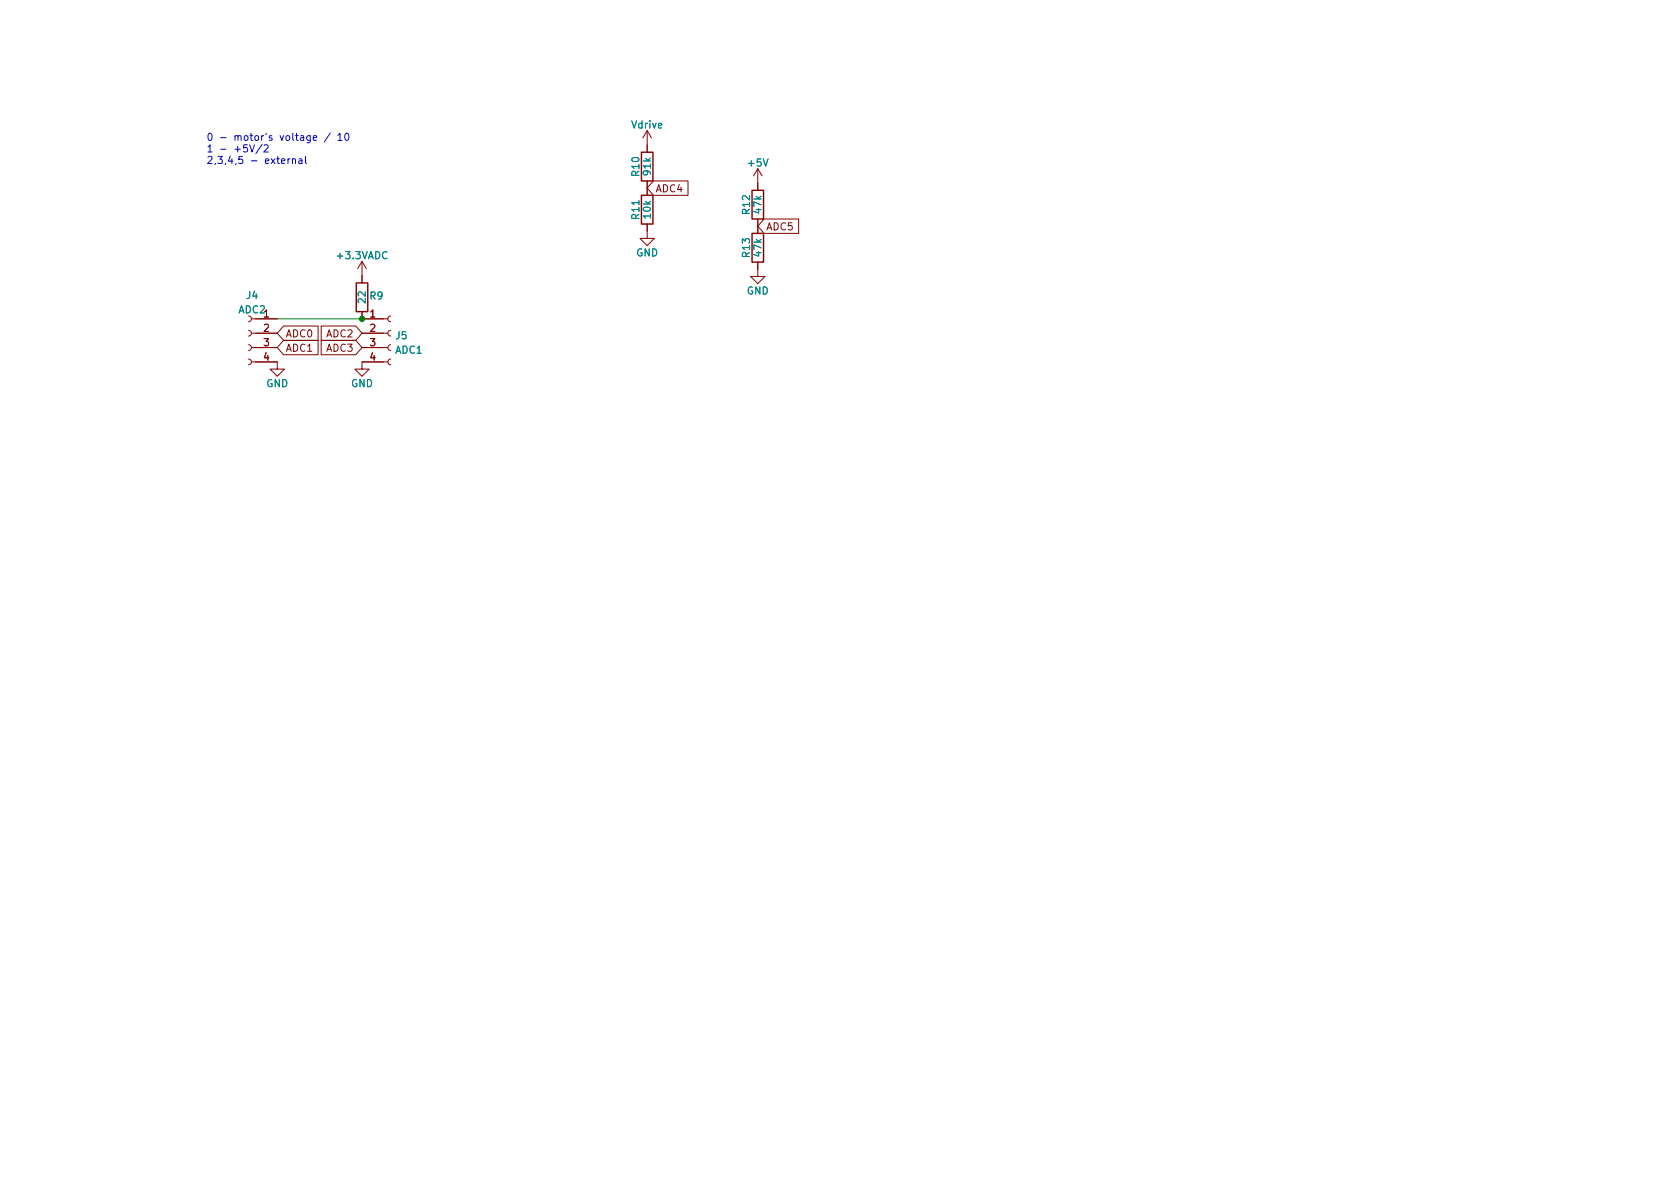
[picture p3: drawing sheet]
<svg xmlns="http://www.w3.org/2000/svg" width="297mm" height="210mm" viewBox="0 0 297 210" stroke-linecap="round" stroke-linejoin="round" font-family="sans-serif">
<g fill="none" stroke="#840000" stroke-width=".18">
<path d="M114.4 39.6v2.6h1.3l-1.3 1.2-1.2-1.2h1.2M114.4 23.1l-.7 1.3M114.4 23.1v3.8M114.4 32v2.5M114.4 23.1l.8 1.3M115.5 32h6.1v2.5h-6.1l-1.1-1.2zM134 29.8l-.8 1.3M134 29.8v3.8M134 38.7v2.6M134 29.8l.7 1.3M135.1 38.7h6.1v2.6h-6.1l-1.1-1.3zM43.9 58.4l.4 .2 .1 .3-.1 .4-.4 .1"/>
<path d="M43.9 55.9l.4 .1 .1 .4-.1 .3-.4 .2M44.4 58.9h4.6M44.4 56.4h4.6M50.1 57.7h6.1v2.5h-6.1l-1.1-1.3zM56.8 57.7h6.1l1.1 1.2-1.1 1.3h-6.1zM64 46.2l-.8 1.3M64 46.2v3.8M64 55.1v1.3h4.6M64 46.2l.8 1.3M64 58.9h4.6M69.1 58.4l-.4 .2-.1 .3 .1 .4 .4 .1M69.1 55.9l-.4 .1-.1 .4 .1 .3 .4 .2"/>
<path d="M134 46.3v2.6h1.3l-1.3 1.3-1.3-1.3h1.3M43.9 63.5l.4 .1 .1 .4-.1 .4-.4 .1M43.9 61l.4 .1 .1 .4-.1 .3-.4 .2M44.4 64h4.6v1.3h1.3l-1.3 1.2-1.2-1.2h1.2M44.4 61.5h4.6M50.1 60.2h6.1v2.5h-6.1l-1.1-1.2zM56.8 60.2h6.1l1.1 1.3-1.1 1.2h-6.1zM64 61.5h4.6M68.6 64h-4.6v1.3h1.3l-1.3 1.2-1.3-1.2h1.3M69.1 63.5l-.4 .1-.1 .4 .1 .4 .4 .1M69.1 61l-.4 .1-.1 .4 .1 .3 .4 .2"/>
</g>
<path d="M113.4 34.5h2v5.1h-2zM113.4 26.9h2v5.1h-2zM133 33.6h2v5.1h-2zM63 50h2v5.1h-2zM133 41.3h2v5h-2z" fill="none" stroke="#840000" stroke-width=".25"/>
<g fill="none" stroke="#0000c2" stroke-width=".18">
<path d="M44.1 25.6l.5 1.3 .4-1.3M46.3 25.5l-1.1 1.7M46.7 25.7l.5-.1 .2 .4-.8 .9h.8M49.8 28.5l.6-.1-.1-.3h-.3l-.2 .2v.6h.5M50.9 28.1v.8M51.3 28.1l-.4 .2M51.7 28.2l.2-.1h.3v.8M51.7 28.1v.8M52.9 28.1h.4l.1 .8M53.4 28.4h-.4l-.2 .2 .2 .3h.4M54 27.7v1l.2 .2M55.4 24.4l.6-.1-.1-.3h-.3l-.2 .2 .1 .6h.4"/>
<path d="M58.4 23.5l-1.1 1.6M59.7 23.9l.4-.3v1.2M59.7 24.8h.8M61.1 23.7l.2-.1a.68 .68 0 0 1 .4 .6 .68 .68 0 0 1-.4 .6l-.2-.1-.1-.4z"/>
</g>
<path d="M49 56.4h15" fill="none" stroke="#008400" stroke-width=".18"/>
<circle cx="64" cy="56.4" r=".46" fill="#008400" stroke="#008400" stroke-width=".18"/>
<g font-size="1.8" fill="#008484">
<text x="111.7" y="22.7">Vdrive</text>
<text x="132.4" y="29.4">+5V</text>
<text x="113" y="31.1" transform="rotate(-90 113 31.1)">R10</text>
<text x="115.1" y="30.9" transform="rotate(-90 115.1 30.9)">91k</text>
<text x="113" y="38.7" transform="rotate(-90 113 38.7)">R11</text>
<text x="115.1" y="38.6" transform="rotate(-90 115.1 38.6)">10k</text>
<text x="132.6" y="37.8" transform="rotate(-90 132.6 37.8)">R12</text>
<text x="134.6" y="37.7" transform="rotate(-90 134.6 37.7)">47k</text>
<text x="59.8" y="45.8">+3.3VADC</text>
<text x="112.5" y="45.3">GND</text>
<text x="132.6" y="45.4" transform="rotate(-90 132.6 45.4)">R13</text>
<text x="134.6" y="45.3" transform="rotate(-90 134.6 45.3)">47k</text>
<text x="43.6" y="52.9">J4</text>
<text x="64.6" y="53.6" transform="rotate(-90 64.6 53.6)">22</text>
<text x="65.4" y="53">R9</text>
<text x="132" y="52.1">GND</text>
<text x="42.2" y="55.4">ADC2</text>
<text x="70" y="60">J5</text>
<text x="69.9" y="62.5">ADC1</text>
<text x="47.1" y="68.4">GND</text>
<text x="62" y="68.4">GND</text>
</g>
<g font-size="1.8" fill="#0000c2">
<text x="36.4" y="24.9">0 - motor's voltage / 10</text>
<text x="36.4" y="26.9">1 - +5V/2</text>
<text x="36.4" y="29">2,3,4,5 - external</text>
</g>
<g font-size="1.8" fill="#840000">
<text x="115.9" y="34">ADC4</text>
<text x="135.4" y="40.7">ADC5</text>
<text x="46.6" y="56.1">1</text>
<text x="46.6" y="58.7">2</text>
<text x="50.5" y="59.6">ADC0</text>
<text x="57.8" y="59.6">ADC2</text>
<text x="65.4" y="56.1">1</text>
<text x="65.4" y="58.7">2</text>
<text x="46.6" y="61.2">3</text>
<text x="46.6" y="63.7">4</text>
<text x="50.5" y="62.2">ADC1</text>
<text x="57.8" y="62.2">ADC3</text>
<text x="65.4" y="61.2">3</text>
<text x="65.4" y="63.7">4</text>
</g>
</svg>
